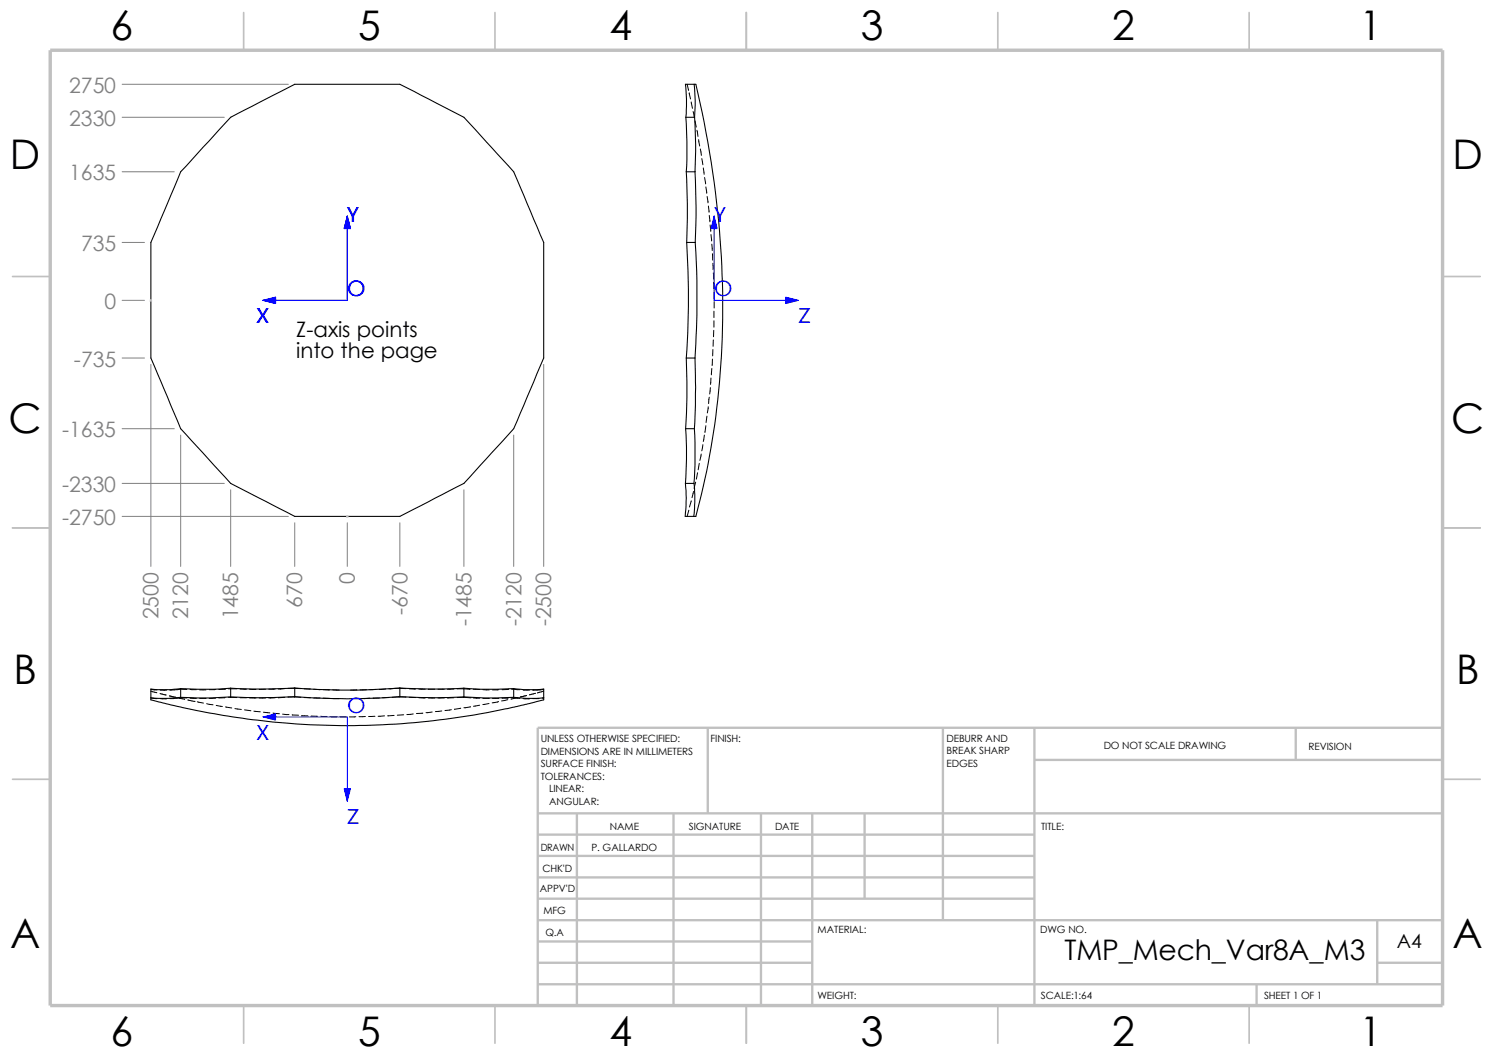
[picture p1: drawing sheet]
<svg xmlns="http://www.w3.org/2000/svg" width="297mm" height="210mm" viewBox="0 0 297 210" stroke-linecap="round" stroke-linejoin="round" font-family="sans-serif">
<g fill="none" stroke="#c0c0c0" stroke-width=".34">
<path d="M48.5 2.5v7.5M98.5 2.5v7.5M148.5 2.5v7.5M198.5 2.5v7.5M248.5 2.5v7.5M2.5 55h7.5M287 55h7.5M2.5 105h7.5M287 105h7.5M2.5 155h7.5M287 155h7.5M48.5 200v7.5"/>
<path d="M98.5 200v7.5M148.5 200v7.5M198.5 200v7.5M248.5 200v7.5"/>
</g>
<g fill="none" stroke="#c0c0c0" stroke-width=".47">
<path d="M140.8 144.7v17.1M187.6 144.7v38.3M205.8 144.7v55.3M205.8 151.1h81.2M257.8 144.7v6.4M287 144.7h-180v55.3M107 166h98.8M107 170.2h98.8M107 174.5h98.8M107 178.7h98.8M107 161.8h180M114.8 161.8v38.2"/>
<path d="M134 161.8v38.2M151.4 161.8v38.2M161.6 161.8v38.2M172 161.8v16.9M107 191.5h54.6M107 183h180M107 187.2h54.6M107 195.7h180M250 195.7v4.3M274 191.5h13M274 183v12.7"/>
</g>
<path d="M10 10h277v190h-277z" fill="none" stroke="#c0c0c0" stroke-width=".68" stroke-linecap="butt"/>
<g fill="none" stroke="#000" stroke-width=".21">
<path d="M138.1 16.8h.2a178.8 178.8 0 0 1 2.3 76.9l-2.2 9h-.4M138.1 16.8h-1.7l.2 2.9-.2 3.6M138.1 16.8a31.8 31.8 0 0 1 .1 6.5M45.9 23.3l12.7-6.5h20.9l12.8 6.5 9.9 10.9 6 14v23l-6 14.1-9.9 10.8-12.8 6.6h-20.9l-12.7-6.6-10-10.8-5.9-14.1v-23l5.9-14zM136.4 23.3h1.8M136.4 23.3l.3 4.9-.2 6M136.5 34.2h1.8M136.5 34.2l.2 6.3-.1 7.7M138.2 23.3a86.8 86.8 0 0 1 .1 10.9M138.3 34.2a129.7 129.7 0 0 1 0 14M136.6 48.2l.1 1.9a162.9 162.9 0 0 1-.2 21.1M136.6 48.2h1.7"/>
<path d="M138.3 48.2a179.4 179.4 0 0 1 0 23M136.5 71.2h1.8M136.5 71.2l.1 1.6a114.7 114.7 0 0 1-.2 12.5M138.3 71.2l.1 5.8-.3 8.3M136.4 96.1a28.4 28.4 0 0 1-.1 6.6h1.7M136.4 96.1h1.6M136.4 85.3h1.7M136.4 85.3l.2 6.1-.2 4.7M138 96.1l.2 3.8-.2 2.8M138.1 85.3l.2 7.2-.3 3.6M30 138.8v.4l5.8 1.4a149.6 149.6 0 0 0 72.4-1.5v-.3M35.9 136.9v1.8"/>
<path d="M35.9 138.7l-2.4 .2-3.5-.1M35.9 136.9l-1.9 .3-4-.2v1.8M45.9 136.9v1.7M45.9 138.6l-4.2 .2-5.8-.1M45.9 136.9l-3.4 .2-6.6-.2M58.6 136.8v1.8M58.6 138.6a129.3 129.3 0 0 0 20.9 0M58.6 136.8l3.1 .2a129.2 129.2 0 0 0 17.8-.2M58.6 138.6l-6.4 .2-6.3-.2M58.6 136.8l-5.7 .2-7-.1M79.5 138.6l6.4 .2 6.4-.2M79.5 136.8l5.7 .2 7.1-.1"/>
<path d="M79.5 136.8v1.8M92.3 136.9v1.7M92.3 138.6l4.1 .2 5.8-.1M92.3 136.9l3.2 .2 6.7-.2M102.2 138.7l2.5 .2 3.5-.1M102.2 136.9l2 .3 4-.2v1.8M102.2 136.9v1.8"/>
</g>
<g fill="#00f" stroke="#00f" stroke-width=".2">
<path d="M69.1 43l.6 2.5h-1.2z"/>
<path d="M52.3 59.7l2.5-.6v1.3z"/>
<path d="M68.5 156.8h1.2l-.6 2.5z"/>
<path d="M52.3 142.6l2.5-.7v1.3z"/>
<path d="M156.3 59.1l2.5 .6-2.5 .7z"/>
<path d="M142.1 43l.6 2.5h-1.3z"/>
</g>
<path d="M69.1 43v16.7h-16.8M142.1 43v16.7h16.7M52.3 142.6h16.8v16.7" fill="none" stroke="#00f" stroke-width=".2"/>
<g fill="none" stroke="#000" stroke-width=".2">
<path d="M136.7 16.8l.3 1.2M137.1 18.5l.3 1.2M137.5 20.3l.3 1.2M137.9 22.2l.2 1.2M138.3 24l.2 1.3M138.6 25.9l.3 1.2M139 27.8l.2 1.2M139.3 29.6l.2 1.3M139.6 31.5l.2 1.3M139.9 33.4l.2 1.3M140.2 35.3l.2 1.3M140.4 37.2l.2 1.2"/>
<path d="M140.7 39.1l.1 1.2M140.9 41l.2 1.2M141.1 42.8l.1 1.3M141.3 44.7l.1 1.3M141.4 46.7l.2 1.2M141.6 48.6l.1 1.2M141.7 50.5l.1 1.2M141.8 52.4l.1 1.2M141.9 54.3v1.2M141.9 56.2l.1 1.2M142 58.1v1.3M142.1 60v1.3"/>
<path d="M141.1 79l-.1 1.3M141.3 77.1l-.1 1.3M141.4 75.2v1.3M141.6 73.3l-.1 1.2M141.7 71.4l-.1 1.2M141.8 69.5v1.3M141.9 67.6v1.3M142 65.7l-.1 1.3M142 61.9v1.3M142 63.8v1.3M137.5 99.6l-.3 1.2M138 97.7l-.3 1.3"/>
<path d="M138.4 95.9l-.3 1.3M138.8 94l-.3 1.3M139.1 92.2l-.2 1.2M139.5 90.3l-.3 1.3M139.8 88.4l-.2 1.3M140.1 86.5l-.2 1.3M140.4 84.7l-.2 1.2M140.6 82.8l-.1 1.2M140.9 80.9l-.2 1.2M137 101.5l-.3 1.2M30 138.9h1.2M30 137.1l1.2 .1"/>
<path d="M30 137.5l1.2 .3M31.8 137.9l1.3 .3M31.9 138.9l1.2 .1M31.9 137.2h1.2M33.7 138.4l1.2 .2M35.5 138.8l1.2 .3M35.9 138.8l-2.1 .1M35.9 138.8h1.3M35.9 138.7v.1M37.2 137.1l-3.4 .1M37.4 139.2l1.2 .3M37.8 138.9h1.3"/>
<path d="M37.8 137.1l1.3 .1M38.6 139.5h.1M39.2 139.6l1.3 .2M39.7 138.9h1.3M39.7 137.2h1.3M41.1 140l1.3 .2M42.9 138.9h-1.3M42.9 137.1l-1.3 .1M44.8 138.7l-1.3 .1M44.8 137l-1.3 .1M45.4 138.7h.5M45.4 137h1.7"/>
<path d="M45.9 138.7h1.2M45.9 138.6v.1M47.8 138.8h1.2M47.8 137l1.2 .1M49.7 138.8h1.2M49.7 137.1h1.2M51.6 138.8h1.2M52.8 137.1h-1.2M54.7 138.8h-1.2M54.7 137l-1.2 .1M56.6 138.7l-1.2 .1M56.6 136.9l-1.2 .1"/>
<path d="M57.3 136.9h2.6M58.6 138.6l1.3 .1M58.6 138.6h-1.3M58.6 138.6h.1M60.5 138.7l1.3 .1M60.5 137h1.3M62.4 138.8h1.3M62.4 137.1l1.3 .1M64.3 138.9h1.3M64.3 137.2h1.3M66.2 138.9h1.3M66.2 137.2h1.3"/>
<path d="M70.4 138.9h1.3M71 137.2h-1.2M72.9 137.2h-1.3M73.6 138.9h-1.3M74.8 137.1l-1.3 .1M75.5 138.8l-1.3 .1M76.7 137l-1.3 .1M77.4 138.7l-1.3 .1M79.5 138.6l-1.5 .1M79.5 138.6h1.3M79.5 138.6h.1M80.8 136.9l-3.5 .1"/>
<path d="M81.4 138.7h1.3M81.4 137h1.3M83.3 138.8h1.3M83.3 137l1.3 .1M85.2 138.8h1.3M85.2 137.1h1.3M87.1 138.8h1.3M87.1 137.1h1.3M90.3 138.8h-1.3M90.3 137l-1.3 .1M90.9 137l2.6 .1M92.2 138.7h-1.3"/>
<path d="M92.3 138.6l1.2 .2M93.5 138.8h.1M94.1 138.8l1.3 .1M94.1 137.1h1.3M96.1 138.9h1.2M96.1 137.2h1.2M97.3 139.9l-1.2 .2M98 138.9h1.2M99.2 139.5l-1.3 .3M99.2 137.2h-1.2M101 139.1l-1.2 .3M101.1 138.8l-1.2 .1"/>
<path d="M101.1 137.1l-1.2 .1M101.8 138.8h.4M101.8 137.1h.4M102.2 138.8l1.2 .1M102.2 137.1l1.2 .1M102.2 138.7v.1M102.9 138.7l-1.3 .3M104.1 138.9l1.2 .1M104.1 137.2h1.2M104.7 138.3l-1.2 .3M106.6 137.9l-1.3 .3M107.2 138.9h-1.2"/>
<path d="M107.9 138.9h.3M108.2 137.1l-2.2 .1M108.2 137.5l-1.3 .3M43 140.3l1.2 .2M44.9 140.6l1.2 .2M46.7 140.9l1.3 .2M48.6 141.2l1.3 .2M50.5 141.4l1.3 .2M52.4 141.6l1.3 .2M54.3 141.8l1.3 .1M56.2 142l1.3 .1M58.1 142.2h1.3"/>
<path d="M60 142.3l1.3 .1M61.9 142.4l1.3 .1M63.8 142.5h1.3M65.7 142.5l1.3 .1M67.6 142.6h1.3M70.8 142.5l-1.3 .1M72.7 142.5h-1.3M74.6 142.5h-1.3M76.5 142.4l-1.3 .1M78.4 142.3l-1.3 .1M80.3 142.2h-1.3M82.2 142l-1.3 .1"/>
<path d="M84.1 141.8l-1.3 .1M86 141.6l-1.2 .1M87.9 141.4l-1.3 .1M89.8 141.1l-1.3 .2M91.7 140.8l-1.3 .3M93.6 140.5l-1.3 .3M95.4 140.3l-1.2 .2"/>
</g>
<path d="M29.9 59.7h.3M29.9 59.6l.3 .3M30 59.6v.3M30.1 59.6l-.3 .3M69 102.7h.3M69 102.6l.3 .3M69.1 102.6v.3M69.2 102.6l-.3 .3" fill="none" stroke="#c0c0c0" stroke-width=".2"/>
<g fill="none" stroke="#808080" stroke-width=".2">
<path d="M24.3 16.8h33.1M24.3 23.3h20.3M24.3 34.2h10.4M24.3 59.7h4.4M24.3 48.2h4.4M24.3 71.2h4.4M30 72.5v40.1M108.2 72.5v40.1M24.3 85.3h10.4M24.3 96.1h20.3M35.9 86.5v26.1M45.9 97.4v15.2"/>
<path d="M92.3 97.4v15.2M102.2 86.5v26.1M24.3 102.7h33.1M58.6 104v8.6M69.1 104v8.6M79.5 104v8.6"/>
</g>
<g font-size="8.1">
<text x="22" y="8">6</text>
<text x="71.2" y="8">5</text>
<text x="121.2" y="8">4</text>
<text x="171.2" y="8">3</text>
<text x="221.2" y="8">2</text>
<text x="270.5" y="8">1</text>
<text x="1.9" y="33.6">D</text>
<text x="288.9" y="33.6">D</text>
<text x="1.7" y="86.1">C</text>
<text x="288.7" y="86.1">C</text>
<text x="2.7" y="136.1">B</text>
<text x="289.7" y="136.1">B</text>
<text x="2" y="188.6">A</text>
<text x="289" y="188.6">A</text>
<text x="22" y="207.9">6</text>
<text x="71.2" y="207.9">5</text>
<text x="121.2" y="207.9">4</text>
<text x="171.2" y="207.9">3</text>
<text x="221.2" y="207.9">2</text>
<text x="270.5" y="207.9">1</text>
</g>
<text font-size="5.6" x="211.8" y="190.9">TMP_Mech_Var8A_M3</text>
<g font-size="4.2" fill="#808080">
<text x="13.7" y="18.4">2750</text>
<text x="13.7" y="25">2330</text>
<text x="13.7" y="35.9">1635</text>
<text x="16.1" y="49.9">735</text>
<text x="20.8" y="61.4">0</text>
<text x="14.7" y="72.9">-735</text>
<text x="12.3" y="87">-1635</text>
<text x="12.3" y="97.8">-2330</text>
<text x="12.3" y="104.4">-2750</text>
<text x="70.6" y="116.2" transform="rotate(-90 70.6 116.2)">0</text>
<text x="31.5" y="123.2" transform="rotate(-90 31.5 123.2)">2500</text>
<text x="37.5" y="123.2" transform="rotate(-90 37.5 123.2)">2120</text>
<text x="47.4" y="123.2" transform="rotate(-90 47.4 123.2)">1485</text>
<text x="60.1" y="120.9" transform="rotate(-90 60.1 120.9)">670</text>
<text x="81.1" y="122.3" transform="rotate(-90 81.1 122.3)">-670</text>
<text x="93.8" y="124.6" transform="rotate(-90 93.8 124.6)">-1485</text>
<text x="103.7" y="124.6" transform="rotate(-90 103.7 124.6)">-2120</text>
<text x="109.6" y="124.6" transform="rotate(-90 109.6 124.6)">-2500</text>
</g>
<g font-size="4.2" fill="#00f">
<text x="69.1" y="44.2">Y</text>
<text x="142.1" y="44.2">Y</text>
<text x="69.1" y="58.9">O</text>
<text x="142.1" y="58.9">O</text>
<text x="51.1" y="64.3">X</text>
<text x="158.8" y="64.3">Z</text>
<text x="69.1" y="141.7">O</text>
<text x="51.1" y="147.1">X</text>
<text x="69.1" y="163.9">Z</text>
</g>
<g font-size="4.2">
<text x="58.9" y="67.1">Z-axis points</text>
<text x="58.9" y="71.3">into the page</text>
</g>
<text font-size="3.9" x="277.9" y="188.5">A4</text>
<g font-size="2">
<text x="107.6" y="147.6">UNLESS OTHERWISE SPECIFIED:</text>
<text x="141.4" y="147.6">FINISH:</text>
<text x="188.3" y="147.5">DEBURR AND</text>
<text x="219.6" y="149">DO NOT SCALE DRAWING</text>
<text x="260.3" y="149.2">REVISION</text>
<text x="107.6" y="155.1">TOLERANCES:</text>
<text x="107.6" y="150.1">DIMENSIONS ARE IN MILLIMETERS</text>
<text x="107.6" y="152.6">SURFACE FINISH:</text>
<text x="188.3" y="152.5">EDGES</text>
<text x="188.3" y="150">BREAK SHARP</text>
<text x="109.2" y="160.1">ANGULAR:</text>
<text x="109.2" y="157.6">LINEAR:</text>
<text x="121.3" y="165.1">NAME</text>
<text x="137" y="165">SIGNATURE</text>
<text x="154.2" y="165">DATE</text>
<text x="207.1" y="165">TITLE:</text>
<text x="107.6" y="169.2">DRAWN</text>
<text x="107.9" y="173.4">CHK'D</text>
<text x="117.7" y="169.2">P. GALLARDO</text>
<text x="107.4" y="177.5">APPV'D</text>
<text x="108.1" y="181.8">MFG</text>
<text x="162.6" y="185.5">MATERIAL:</text>
<text x="206.9" y="185.5">DWG NO.</text>
<text x="108.5" y="186.1">Q.A</text>
<text x="162.6" y="198.6">WEIGHT:</text>
<text x="207.1" y="198.6">SCALE:1:64</text>
<text x="251.5" y="198.6">SHEET 1 OF 1</text>
</g>
</svg>
